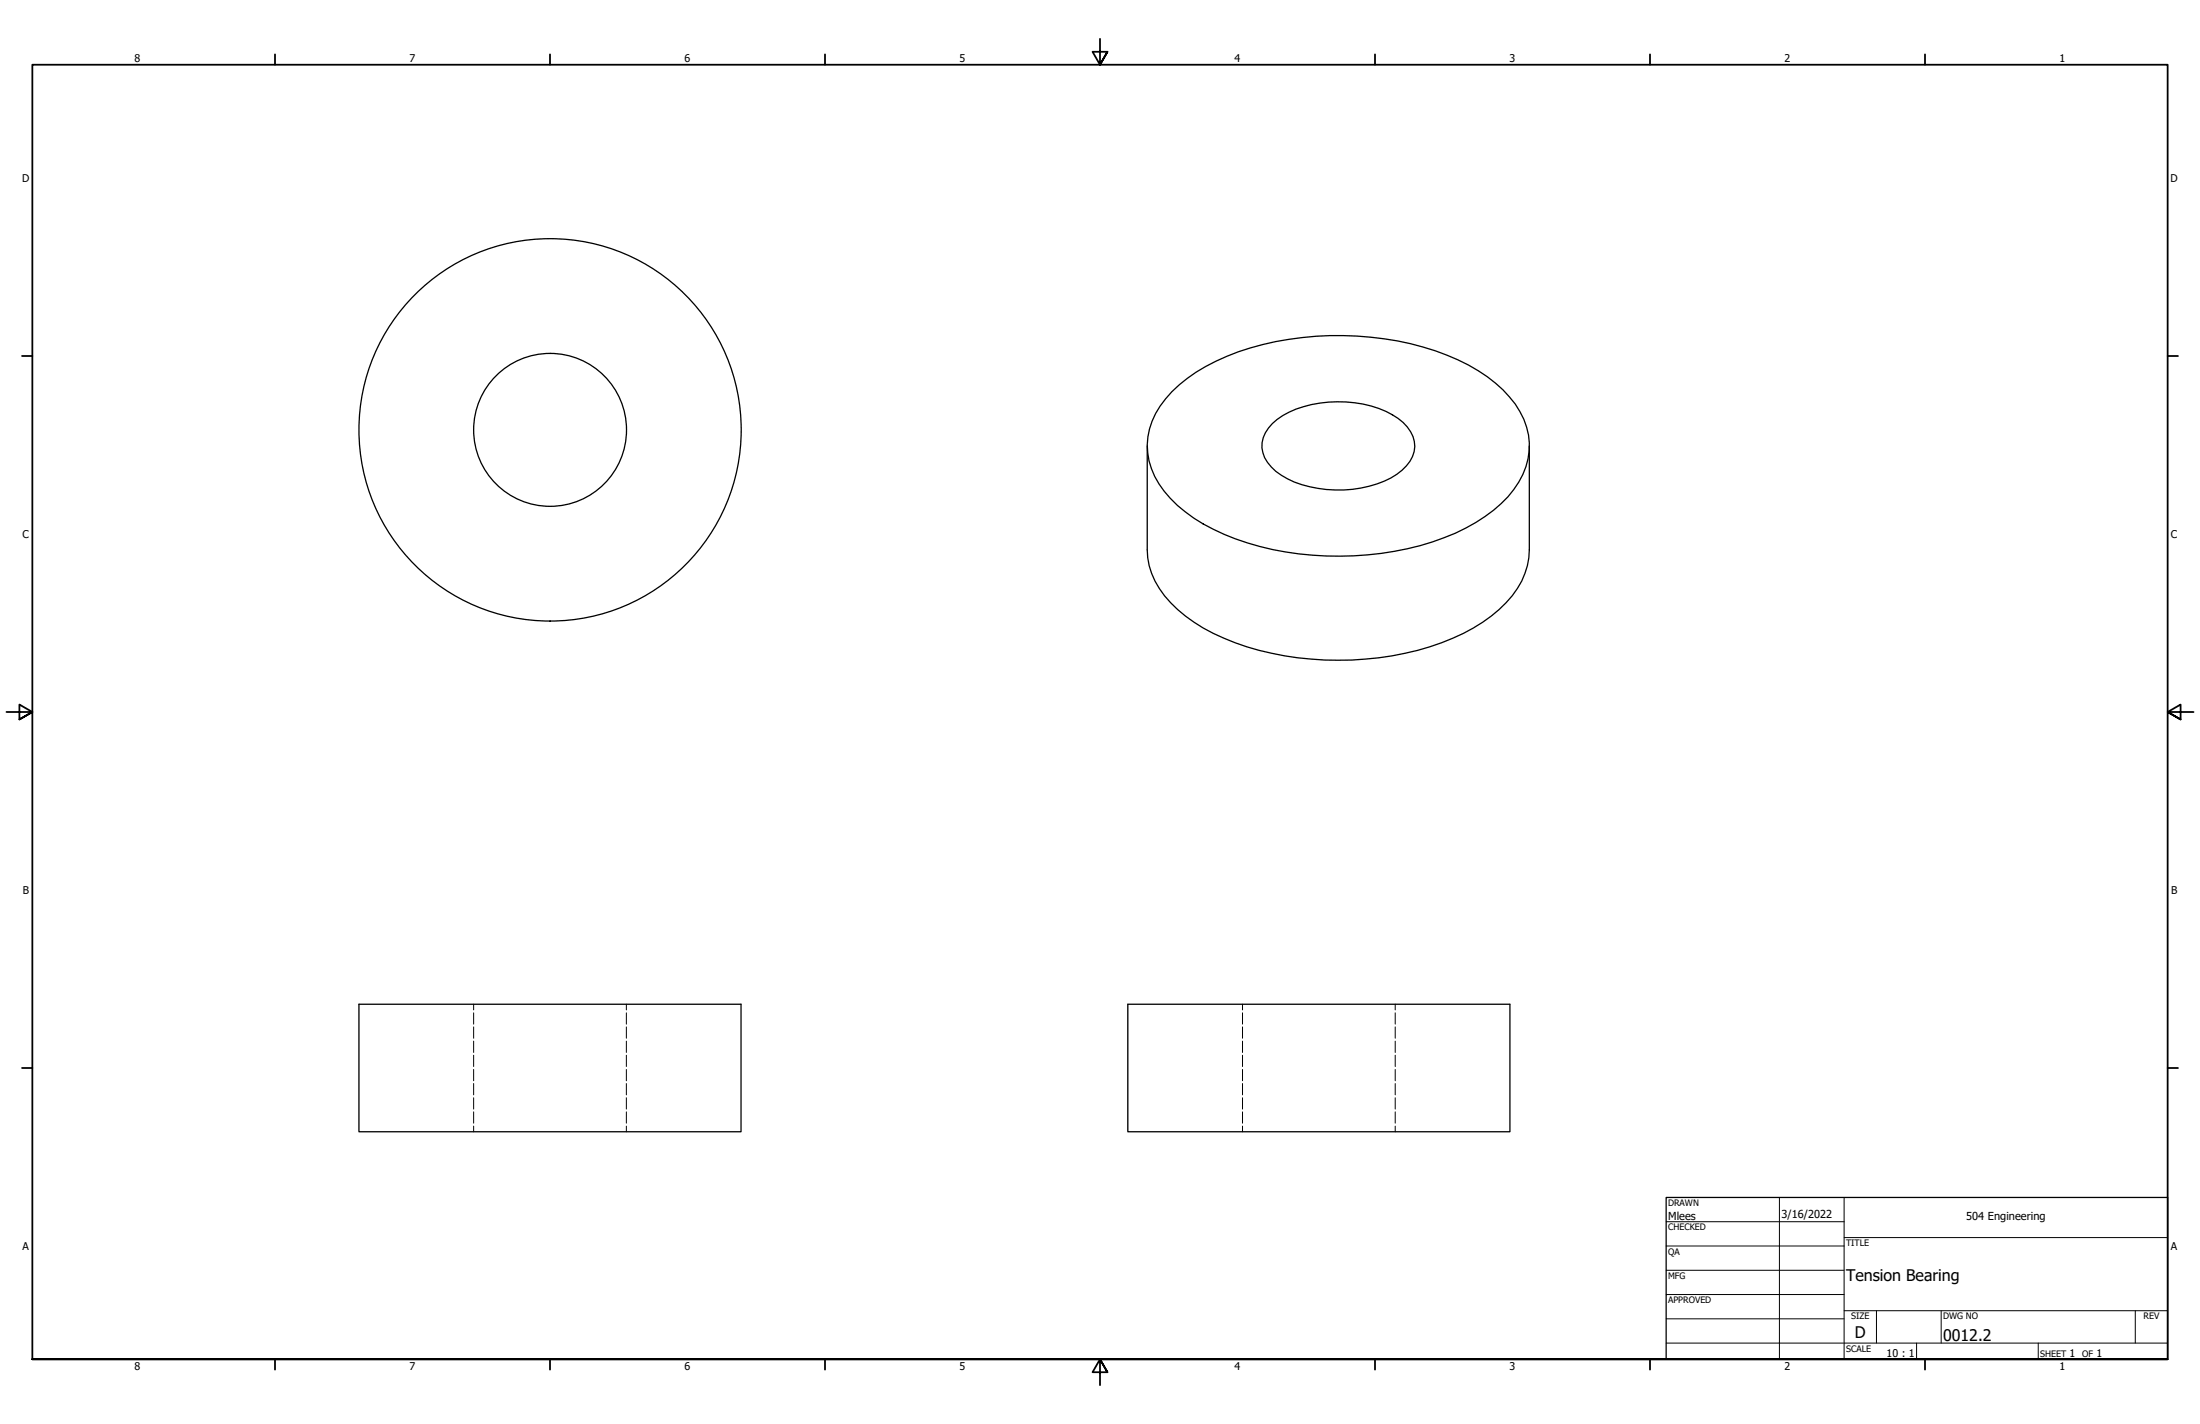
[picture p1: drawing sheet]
<svg xmlns="http://www.w3.org/2000/svg" width="864mm" height="559mm" viewBox="0 0 864 559" stroke-linecap="round" stroke-linejoin="round" font-family="sans-serif">
<!-- layer: Hidden (ANSI) -->
<g fill="none" stroke="#000" stroke-width=".39">
<path d="M185.9 394.1v2.2M185.9 397.4v4.5M245.9 394.1v2.2M245.9 397.4v4.5M487.7 394.1v2.2M487.7 397.4v4.5M547.7 394.1v2.2M547.7 397.4v4.5M185.9 403v4.4M185.9 408.6v4.4M185.9 414.1v4.4M185.9 419.7v4.4"/>
<path d="M245.9 403v4.4M245.9 408.6v4.4M245.9 414.1v4.4M245.9 419.7v4.4M487.7 403v4.4M487.7 408.6v4.4M487.7 414.1v4.4M487.7 419.7v4.4M547.7 403v4.4M547.7 408.6v4.4M547.7 414.1v4.4M547.7 419.7v4.4"/>
<path d="M185.9 425.2v4.4M185.9 430.8v4.4M185.9 436.3v4.5M245.9 425.2v4.4M245.9 430.8v4.4M245.9 436.3v4.5M487.7 425.2v4.4M487.7 430.8v4.4M487.7 436.3v4.5M547.7 425.2v4.4M547.7 430.8v4.4M547.7 436.3v4.5"/>
<path d="M185.9 441.9v2.2M245.9 441.9v2.2M487.7 441.9v2.2M547.7 441.9v2.2"/>
</g>
<!-- layer: Visible (ANSI) -->
<g fill="none" stroke="#000" stroke-width=".51">
<path d="M460.1 153.7a74.4 74.4 0 0 1 35.6-18.5 123.1 123.1 0 0 1 72.3 4.2 59 59 0 0 1 26.8 19.2 27 27 0 0 1-.6 33.5 63.6 63.6 0 0 1-31.9 20.6 122.4 122.4 0 0 1-81.8-3 56.4 56.4 0 0 1-25.5-19.8 26.9 26.9 0 0 1 2.6-33.4zM450.3 175v40.8a31.7 31.7 0 0 0 12 23.4 78.9 78.9 0 0 0 36.9 17.1 122.1 122.1 0 0 0 71.1-5.9 55.8 55.8 0 0 0 25.3-19.5 28.8 28.8 0 0 0 4.7-15.1v-40.8M499.4 166.2a35.6 35.6 0 0 1 22.1-8.4 40.4 40.4 0 0 1 29.3 8 11.6 11.6 0 0 1-.4 18.7 39.3 39.3 0 0 1-26.3 7.8 39.3 39.3 0 0 1-23.3-7.3 12.2 12.2 0 0 1-4.9-13.2l.8-1.9zM140.9 394.1h150v50h-150zM442.7 394.1h150v50h-150z"/>
<circle cx="215.9" cy="168.7" r="30"/>
<circle cx="215.9" cy="168.7" r="75"/>
</g>
<!-- layer: Border (ANSI) -->
<g fill="none" stroke="#000" stroke-width=".7">
<path d="M431.8 15.2v10.2l-2.9-5.1h5.8l-2.9 5.1 2.9-5.1M107.9 21.3v4.1M215.9 21.3v4.1M323.8 21.3v4.1M539.8 21.3v4.1M647.7 21.3v4.1M755.6 21.3v4.1M8.6 139.7h4.1M850.9 139.7h4.1M2.5 279.4h10.2l-5.1-2.9v5.8l5.1-2.9-5.1 2.9M861.1 279.4h-10.2l5.1-2.9v5.8l-5.1-2.9 5.1 2.9M8.6 419.1h4.1"/>
<path d="M850.9 419.1h4.1M12.7 533.4v-508h838.2v508h-838.2h838.2M107.9 533.4v4.1M215.9 533.4v4.1M323.8 533.4v4.1M434.7 538.5l-2.9-5.1 2.9 5.1h-5.8l2.9-5.1v10.2M539.8 533.4v4.1M647.7 533.4v4.1M755.6 533.4v4.1"/>
</g>
<!-- layer: Title (ANSI) -->
<g fill="none" stroke="#000" stroke-width=".39">
<path d="M654 479.4h69.9M698.5 469.9v63.5M723.9 469.9v63.5M654 488.9h69.9M654 498.5h69.9M723.9 485.6h127M654 508h69.9M654 517.5h69.9M723.9 514.3h127M736.6 514.3v12.7M762 514.3v12.7M838.2 514.3v12.7"/>
<path d="M654 527h196.9M752.3 527v6.4M800.1 527v6.4"/>
</g>
<path d="M654 469.9h196.9v63.5h-196.9z" fill="none" stroke="#000" stroke-width=".51"/>
<g font-size="6.3">
<text x="724.7" y="502.7">Tension Bearing</text>
<text x="728.1" y="524.9">D</text>
<text x="762.8" y="526.2">0012.2</text>
</g>
<g font-size="4.3">
<text x="654.8" y="478.6">Mlees</text>
<text x="699.3" y="478">3/16/2022</text>
<text x="771.8" y="478.9">504 Engineering</text>
</g>
<g font-size="4.2">
<text x="52.8" y="24.4">8</text>
<text x="160.8" y="24.4">7</text>
<text x="268.7" y="24.4">6</text>
<text x="376.7" y="24.4">5</text>
<text x="484.6" y="24.4">4</text>
<text x="592.6" y="24.4">3</text>
<text x="700.5" y="24.4">2</text>
<text x="808.5" y="24.4">1</text>
<text x="8.8" y="71.4">D</text>
<text x="852" y="71.4">D</text>
<text x="8.9" y="211.1">C</text>
<text x="852.2" y="211.1">C</text>
<text x="9" y="350.8">B</text>
<text x="852.2" y="350.8">B</text>
<text x="8.9" y="490.5">A</text>
<text x="852.2" y="490.5">A</text>
<text x="740.6" y="532.6">10 : 1</text>
<text x="812.4" y="532.6">1</text>
<text x="823" y="532.6">1</text>
<text x="52.8" y="537.5">8</text>
<text x="160.8" y="537.5">7</text>
<text x="268.7" y="537.5">6</text>
<text x="376.7" y="537.5">5</text>
<text x="484.6" y="537.5">4</text>
<text x="592.6" y="537.5">3</text>
<text x="700.5" y="537.5">2</text>
<text x="808.5" y="537.5">1</text>
</g>
<g font-size="3.5">
<text x="654.8" y="473.2">DRAWN</text>
<text x="654.8" y="482.8">CHECKED</text>
<text x="724.7" y="488.9">TITLE</text>
<text x="654.8" y="492.3">QA</text>
<text x="654.8" y="501.8">MFG</text>
<text x="654.8" y="511.4">APPROVED</text>
<text x="726.7" y="517.7">SIZE</text>
<text x="762.8" y="517.7">DWG NO</text>
<text x="841.4" y="517.7">REV</text>
<text x="724.7" y="530.4">SCALE</text>
<text x="800.9" y="532.6">SHEET</text>
<text x="817.4" y="532.6">OF</text>
</g>
</svg>
